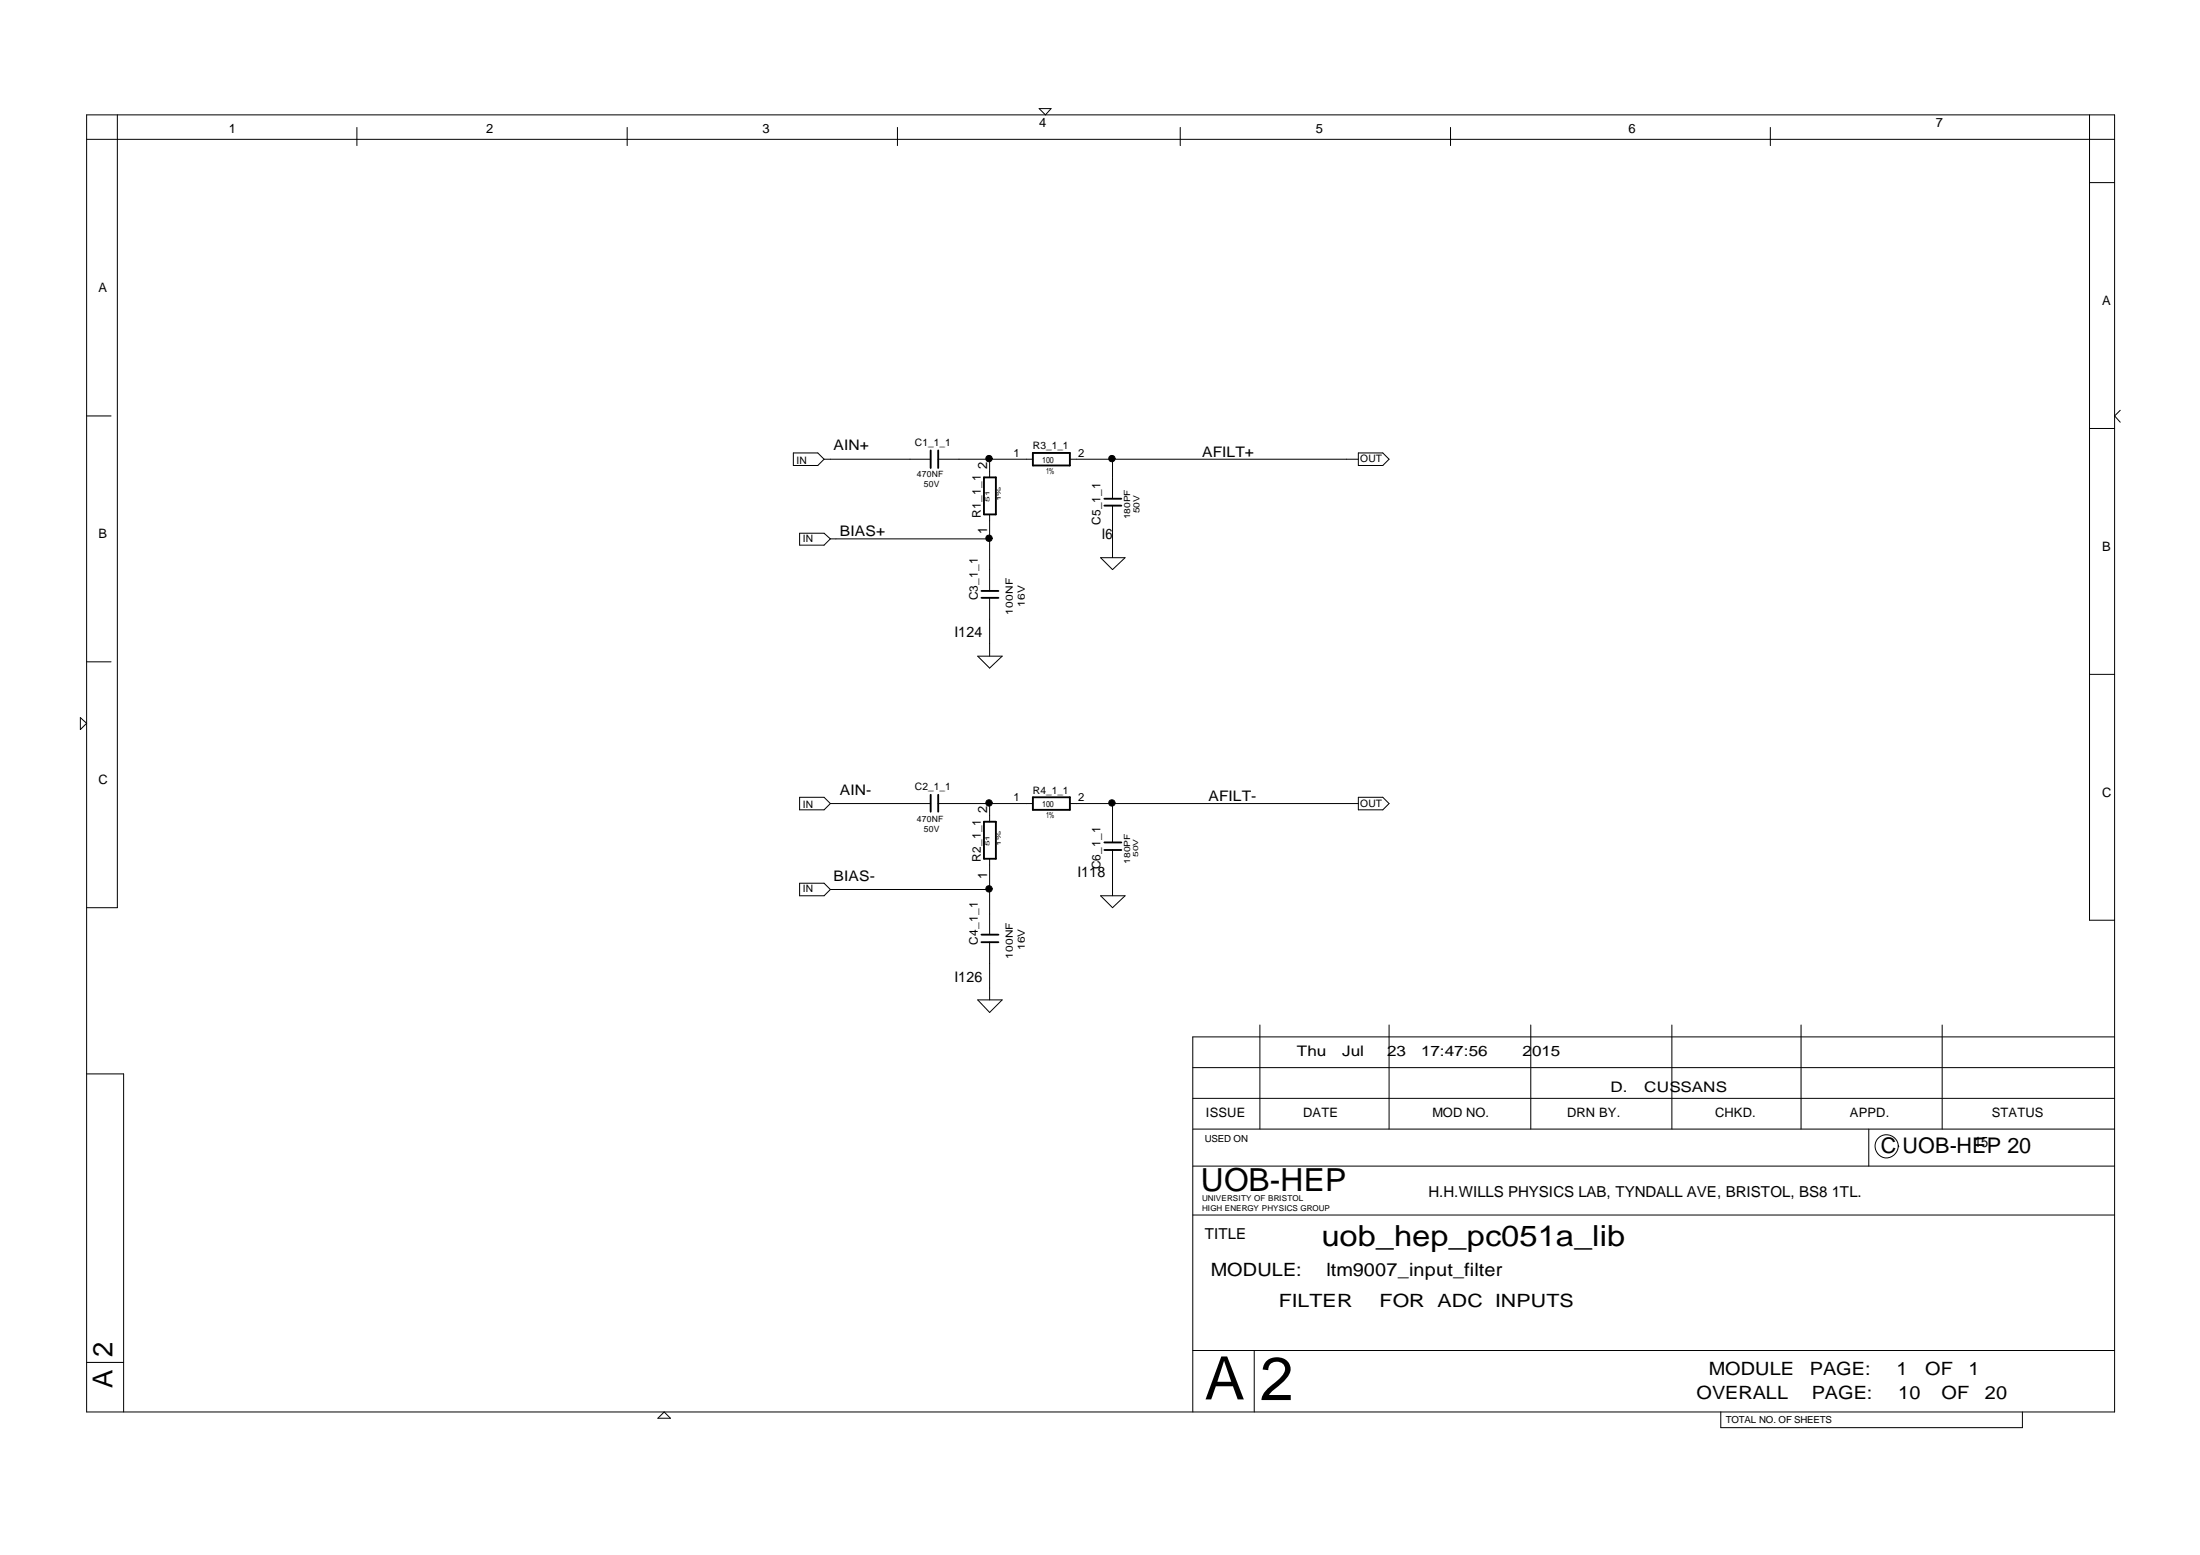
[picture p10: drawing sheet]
<svg xmlns="http://www.w3.org/2000/svg" width="297mm" height="210mm" viewBox="0 0 297 210" stroke-linecap="round" stroke-linejoin="round" font-family="sans-serif">
<g fill="none" stroke="#000" stroke-width=".25">
<path d="M125.7 60.8v2.4M126.7 60.8v2.4M132.5 79.8h2.3M132.9 64.4h1.6v5h-1.6zM139.5 61.1h5v1.7h-5zM149.1 68.3h2.3M149.1 67.3h2.3M132.5 80.7h2.3M125.7 107.3v2.3M126.7 107.3v2.3M132.9 110.9h1.6v5h-1.6zM139.5 107.6h5v1.7h-5z"/>
<path d="M149.1 114.7h2.3M149.1 113.7h2.3M132.5 127.2h2.3M132.5 126.2h2.3"/>
</g>
<g fill="none" stroke="#000" stroke-width=".14">
<path d="M11.7 15.5h273.8v175.1h-273.8zM11.7 18.8h273.8M15.8 15.5v107h-4.1M48.2 17.2v2.5M84.7 17.2v2.5M121.2 17.2v2.5M140.3 14.7h1.6l-.7 .8zM159.4 17.2v2.5M195.8 17.2v2.5M239 17.2v2.5M282.1 15.5v108.7h3.4M282.1 24.7h3.4"/>
<path d="M11.7 56.1h3.3M282.1 57.8h3.4M286.3 55.4l-.8 .7 .8 .9M107.1 61.1h3.3l.9 .9-.9 .8h-3.3zM108 72h3.3l.8 .7-.8 .9h-3.3zM111.3 62h14.4M112.1 72.7h21.5M126.7 62h12.8M133.6 62v2.4M133.6 69.4v10.4M144.5 62h38.9M148.6 75.3h3.3l-1.7 1.6z"/>
<path d="M150.2 62v5.3M150.2 68.3v7M183.4 61.1h3.3l.8 .9-.8 .8h-3.3zM10.8 96.9l.9 .7-.9 .9zM11.7 89.3h3.3M132 88.6h3.3l-1.7 1.6zM133.6 80.7v7.9M282.1 91h3.4M108 107.6h3.3l.8 .9-.8 .8h-3.3zM108 119.2h3.3l.8 .9-.8 .8h-3.3zM112.1 108.5h13.6M126.7 108.5h12.8"/>
<path d="M133.6 108.5v2.4M133.6 115.9v10.3M144.5 108.5h38.9M150.2 108.5v5.2M150.2 114.7v6.2M183.4 107.6h3.3l.8 .9-.8 .8h-3.3zM112.1 120.1h21.5M132 135h3.3l-1.7 1.7zM133.6 127.2v7.8M148.6 120.9h3.3l-1.7 1.6zM170.1 138.4v14M187.5 138.4v14"/>
<path d="M206.7 138.4v14M225.7 138.4v14M243.2 138.4v14M262.2 138.4v14M285.5 140h-124.5v50.6M11.7 145h5v45.6M161 148.3h124.5M161 144.1h124.5M161 157.4h124.5M161 152.4h124.5M252.3 152.4v5M256.3 154.7a1.56 1.56 0 0 1-2.2 1.5 1.56 1.56 0 0 1-.4-2.6 1.56 1.56 0 0 1 2.5 .6l.2 .6"/>
<path d="M161 164h124.5M11.7 183.9h5M88.8 191.4l.9-.8 .8 .8zM161 182.3h124.5M169.3 182.3v8.3M232.3 190.6v2.1h40.8v-2.1"/>
<circle cx="133.5" cy="61.9" r=".43"/>
<circle cx="133.5" cy="72.7" r=".43"/>
<circle cx="150.1" cy="61.9" r=".43"/>
<circle cx="133.5" cy="120" r=".43"/>
<circle cx="133.5" cy="108.4" r=".43"/>
<circle cx="150.1" cy="108.4" r=".43"/>
</g>
<g fill="#000">
<circle cx="133.5" cy="61.9" r=".43"/>
<circle cx="133.5" cy="72.7" r=".43"/>
<circle cx="150.1" cy="61.9" r=".43"/>
<circle cx="133.5" cy="120" r=".43"/>
<circle cx="133.5" cy="108.4" r=".43"/>
<circle cx="150.1" cy="108.4" r=".43"/>
</g>
<text font-size="8.2" x="170.1" y="189">2</text>
<text font-size="8.1" x="162.7" y="188.9">A</text>
<text font-size="4.3" x="162.1" y="160.7">UOB-HEP</text>
<text font-size="3.9" x="178.4" y="168.2">uob_hep_pc051a_lib</text>
<g font-size="3.7">
<text x="15.2" y="183.1" transform="rotate(-90 15.2 183.1)">2</text>
<text x="15.2" y="187.3" transform="rotate(-90 15.2 187.3)">A</text>
</g>
<text font-size="2.9" x="253.9" y="155.6">C UOB-HEP 20</text>
<g font-size="2.5">
<text x="163.5" y="172.3">MODULE:</text>
<text x="179.1" y="172.3">ltm9007_input_filter</text>
<text x="172.6" y="176.5">FILTER</text>
<text x="186.3" y="176.5">FOR ADC INPUTS</text>
<text x="230.7" y="185.6">MODULE</text>
<text x="244.4" y="185.6">PAGE:</text>
<text x="256" y="185.6">1</text>
<text x="259.9" y="185.6">OF</text>
<text x="265.8" y="185.6">1</text>
<text x="229" y="188.9">OVERALL</text>
<text x="244.6" y="188.9">PAGE:</text>
<text x="256.3" y="188.9">10</text>
<text x="262.1" y="188.9">OF</text>
<text x="268" y="188.9">20</text>
</g>
<g font-size="2">
<text x="112.5" y="60.8">AIN+</text>
<text x="162.3" y="61.6">AFILT+</text>
<text x="113.4" y="72.4">BIAS+</text>
<text x="148.8" y="72.7">I6</text>
<text x="128.9" y="86">I124</text>
<text x="113.4" y="107.3">AIN-</text>
<text x="163.2" y="108.1">AFILT-</text>
<text x="112.5" y="118.9">BIAS-</text>
<text x="145.5" y="118.4">I118</text>
<text x="128.9" y="132.5">I126</text>
<text x="175.1" y="142.5">Thu</text>
<text x="181.2" y="142.5">Jul</text>
<text x="187.3" y="142.5">23</text>
<text x="191.9" y="142.5">17:47:56</text>
<text x="205.6" y="142.5">2015</text>
<text x="217.4" y="147.4">D.</text>
<text x="222" y="147.4">CUSSANS</text>
<text x="266.5" y="154.9">15</text>
<text x="192.9" y="161.6">H.H.WILLS PHYSICS LAB, TYNDALL AVE, BRISTOL, BS8 1TL.</text>
<text x="162.7" y="167.3">TITLE</text>
</g>
<g font-size="1.7">
<text x="30.9" y="18">1</text>
<text x="65.6" y="18">2</text>
<text x="103" y="18">3</text>
<text x="140.3" y="17.1">4</text>
<text x="177.6" y="18">5</text>
<text x="219.9" y="18">6</text>
<text x="261.4" y="17.1">7</text>
<text x="13.3" y="39.5">A</text>
<text x="283.8" y="41.2">A</text>
<text x="133.3" y="63.3" transform="rotate(-90 133.3 63.3)">2</text>
<text x="13.3" y="72.7">B</text>
<text x="133.3" y="72.1" transform="rotate(-90 133.3 72.1)">1</text>
<text x="283.8" y="74.3">B</text>
<text x="13.3" y="105.8">C</text>
<text x="283.8" y="107.5">C</text>
<text x="133.3" y="109.7" transform="rotate(-90 133.3 109.7)">2</text>
<text x="133.3" y="118.6" transform="rotate(-90 133.3 118.6)">1</text>
<text x="162.8" y="150.7">ISSUE</text>
<text x="175.9" y="150.7">DATE</text>
<text x="193.4" y="150.7">MOD NO.</text>
<text x="211.6" y="150.7">DRN BY.</text>
<text x="231.6" y="150.7">CHKD.</text>
<text x="249.8" y="150.7">APPD.</text>
<text x="268.9" y="150.7">STATUS</text>
</g>
<g font-size="1.6">
<text x="132.4" y="69.9" transform="rotate(-90 132.4 69.9)">R1_1_1</text>
<text x="148.6" y="70.9" transform="rotate(-90 148.6 70.9)">C5_1_1</text>
<text x="132" y="81" transform="rotate(-90 132 81)">C3_1_1</text>
<text x="132.4" y="116.3" transform="rotate(-90 132.4 116.3)">R2_1_1</text>
<text x="148.6" y="117.4" transform="rotate(-90 148.6 117.4)">C6_1_1</text>
<text x="132" y="127.5" transform="rotate(-90 132 127.5)">C4_1_1</text>
</g>
<g font-size="1.5">
<text x="136.8" y="61.6">1</text>
<text x="145.6" y="61.6">2</text>
<text x="136.8" y="108.1">1</text>
<text x="145.6" y="108.1">2</text>
</g>
<g font-size="1.4">
<text x="107.5" y="62.6">IN</text>
<text x="123.5" y="60.2">C1_1_1</text>
<text x="139.5" y="60.6">R3_1_1</text>
<text x="183.7" y="62.4">OUT</text>
<text x="108.4" y="73.2">IN</text>
<text x="123.5" y="106.7">C2_1_1</text>
<text x="139.5" y="107.1">R4_1_1</text>
<text x="108.4" y="109.1">IN</text>
<text x="183.7" y="108.9">OUT</text>
<text x="108.4" y="120.4">IN</text>
</g>
<g font-size="1.3">
<text x="136.7" y="83" transform="rotate(-90 136.7 83)">100NF</text>
<text x="138.4" y="81.9" transform="rotate(-90 138.4 81.9)">16V</text>
<text x="136.7" y="129.5" transform="rotate(-90 136.7 129.5)">100NF</text>
<text x="138.4" y="128.3" transform="rotate(-90 138.4 128.3)">16V</text>
<text x="162.7" y="154.1">USED ON</text>
<text x="233" y="192.1">TOTAL NO. OF SHEETS</text>
</g>
<g font-size="1.2">
<text x="123.8" y="64.4">470NF</text>
<text x="124.7" y="65.8">50V</text>
<text x="140.7" y="62.5">100</text>
<text x="141.2" y="64">1%</text>
<text x="152.6" y="70.1" transform="rotate(-90 152.6 70.1)">180PF</text>
<text x="153.9" y="69.3" transform="rotate(-90 153.9 69.3)">50V</text>
<text x="123.8" y="110.9">470NF</text>
<text x="124.7" y="112.3">50V</text>
<text x="140.7" y="109">100</text>
<text x="141.2" y="110.4">1%</text>
<text x="152.6" y="116.6" transform="rotate(-90 152.6 116.6)">180PF</text>
</g>
<g font-size="1.1">
<text x="162.3" y="162.1">UNIVERSITY OF BRISTOL</text>
<text x="162.3" y="163.5">HIGH ENERGY PHYSICS GROUP</text>
</g>
<text font-size="1" x="153.7" y="115.7" transform="rotate(-90 153.7 115.7)">50V</text>
<g font-size=".8">
<text x="133.6" y="67.7" transform="rotate(-90 133.6 67.7)">51</text>
<text x="135.1" y="67.7" transform="rotate(-90 135.1 67.7)">1%</text>
<text x="133.6" y="114.2" transform="rotate(-90 133.6 114.2)">51</text>
<text x="135.1" y="114.1" transform="rotate(-90 135.1 114.1)">1%</text>
</g>
</svg>
